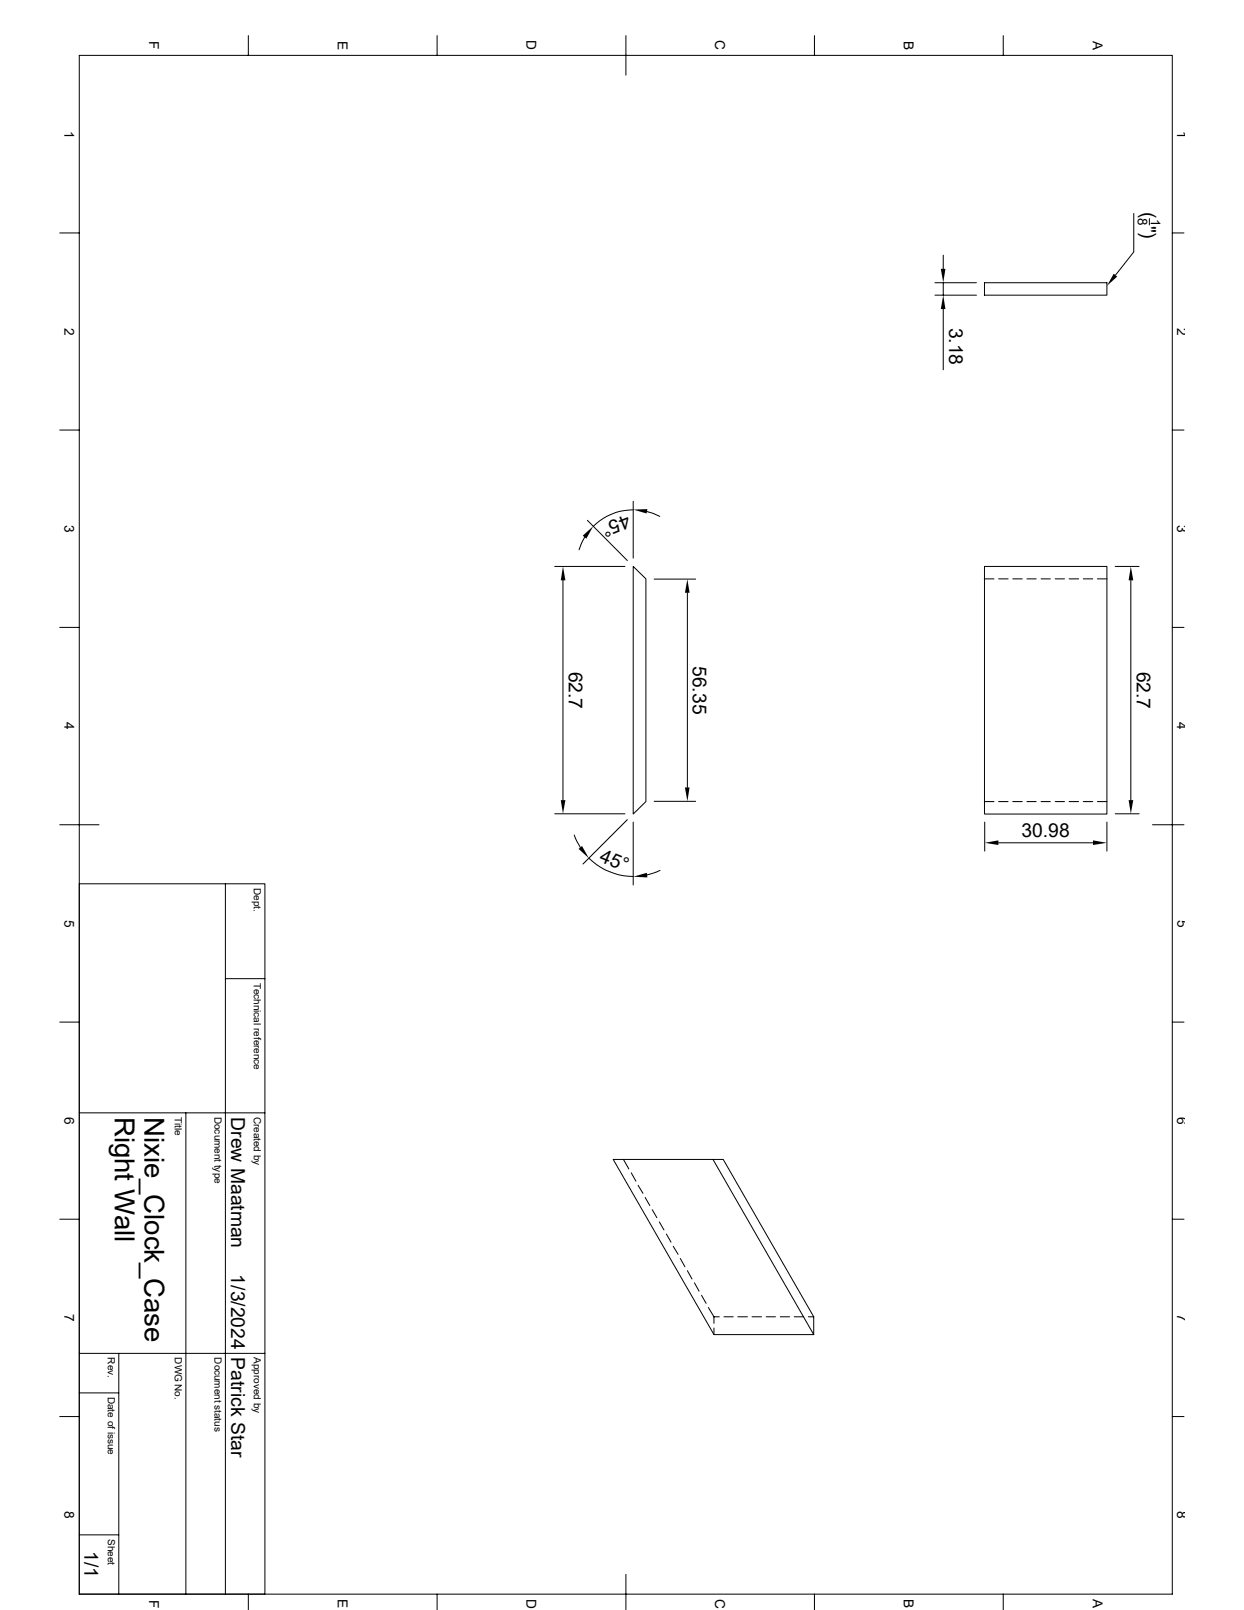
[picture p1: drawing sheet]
<svg xmlns="http://www.w3.org/2000/svg" width="216mm" height="279mm" viewBox="0 0 216 279" stroke-linecap="round" stroke-linejoin="round" font-family="sans-serif">
<g fill="none" stroke="#000" stroke-width=".17">
<path d="M13.8 9.6h189.7v267h-189.7zM43.1 6.2v3.4M75.9 6.2v3.4M108.6 6.2v6.8M141.4 6.2v3.4M174.1 6.2v3.4M196.8 37v6.7l-3.2 4.1M199.5 37.9v1.1M10.4 40.4h3.4M162.3 49.1h7.2M162.3 51.2h7.2M163.7 44.3v2.4"/>
<path d="M163.7 49.1v2.1M163.7 53.6v10.6M170.9 49.1h21.2v2.1h-21.2zM203.5 40.4h2M10.4 74.6h3.4M203.5 74.6h2M96.3 98.3h12.2M101.5 93.2l-1 2.2M101.9 90.3l7 7M109.9 98.3l2.2 2.2v38.6l-2.2 2.2zM109.9 87v9.9M109.9 88.5a9.9 9.9 0 0 0-6.9 2.9"/>
<path d="M112.3 88.8l2.2 .8M170.9 98.3h21.2v43h-21.2zM193.5 98.3h4.2M10.4 108.9h3.4M97.7 100.7v38.2M113.5 100.5h7.2M119.3 102.9v33.8M170.9 100.5h1.6M173.3 100.5h1.7M175.8 100.5h1.6M178.2 100.5h1.6M180.7 100.5h1.6"/>
<path d="M183.1 100.5h1.6M185.5 100.5h1.7M188 100.5h1.7M190.5 100.5h1.6M196.3 100.7v38.2M203.5 108.9h2M113.5 139.1h7.2M170.9 139.1h1.6M173.3 139.1h1.7M175.8 139.1h1.6M178.2 139.1h1.6M180.7 139.1h1.6"/>
<path d="M183.1 139.1h1.6M185.5 139.1h1.7M188 139.1h1.7M190.5 139.1h1.6M10.4 143.1h6.8M13.8 153.4h32.2v123.2M39.1 153.4v123.2M96.3 141.2h12.2M99.7 144.9l1 2.2M102.2 148.9a11.3 11.3 0 0 0 7.7 3.2M108.9 142.2l-7.7 7.7M109.9 142.7v10.9"/>
<path d="M114.6 151l-2.3 .8M170.9 142.7v5M173.3 146.3h16.4M192.1 142.7v5M193.5 141.2h4.2M200 143.1h5.5M10.4 177.4h3.4M39.1 169.8h6.9M203.5 177.4h2M13.8 193.1h32.2M32.3 193.1v83.5M10.4 211.6h3.4"/>
<path d="M106.4 201.2h17.3l17.5 30.4h-17.3zM108.2 201.2l.9 1.7M109.6 203.5l.8 1.5M110.7 205.7l.9 1.4M112 207.8l.8 1.4M113.2 209.9l.8 1.4M114.4 212l.8 1.4M115.7 214.2l.8 1.4M116.8 216.3l.9 1.4M118.1 218.4l.8 1.4M123.7 201.2h1.8l15.7 27.3M203.5 211.6h2"/>
<path d="M13.8 234.9h32.2M20.6 234.9v41.7M119.3 220.5l.8 1.5M120.5 222.6l.8 1.5M121.8 224.8l.8 1.4M122.9 226.9l1 1.6M123.9 228.5h.9M123.9 228.5v1.2M123.9 230.5v1.1M125.6 228.5h1.7M128.1 228.5h1.6M130.5 228.5h1.7"/>
<path d="M133 228.5h1.6M135.4 228.5h1.6M137.8 228.5h1.7M140.3 228.5h.9M141.2 228.5v3.1M10.4 245.8h3.4M13.8 241.7h6.8M203.5 245.8h2M13.8 266.4h6.8M43.1 276.6v2.8M75.9 276.6v2.8M108.6 273.2v6.2"/>
<path d="M141.4 276.6v2.8M174.1 276.6v2.8"/>
</g>
<g fill="#000">
<path d="M163.3 46.7h.8l-.4 2.4zM163.7 51.2l.4 2.4h-.8zM193.3 47.5l.6 .5-1.8 1.6zM101.1 93l1.9-1.7-1.2 2.2zM109.9 88.4l2.5-.1-.2 .8zM97.7 98.3l.4 2.4h-.8zM119.3 100.5l.4 2.4h-.8zM196.3 98.3l.4 2.4h-.8zM97.3 138.9h.8l-.4 2.3zM118.9 136.7h.8l-.4 2.4zM195.9 138.9h.8l-.4 2.3zM100.4 147.3l.6-.5 1.2 2.1z"/>
<path d="M109.9 152.1l2.4-.6 .1 .8zM170.9 146.3l2.4-.5v.8zM189.7 145.8l2.4 .5-2.4 .3z"/>
</g>
<g font-size="4.8">
<text x="19.9" y="193.8" transform="rotate(90 19.9 193.8)">Right Wall</text>
<text x="25.1" y="193.8" transform="rotate(90 25.1 193.8)">Nixie_Clock_Case</text>
</g>
<g font-size="3.3">
<text x="198.2" y="36.8" transform="rotate(90 198.2 36.8)">( &quot;)</text>
<text x="164.7" y="56.9" transform="rotate(90 164.7 56.9)">3.18</text>
<text x="108.8" y="89.2" transform="rotate(157 108.8 89.2)">45°</text>
<text x="98.7" y="116.5" transform="rotate(90 98.7 116.5)">62.7</text>
<text x="120.3" y="115.6" transform="rotate(90 120.3 115.6)">56.35</text>
<text x="197.3" y="116.5" transform="rotate(90 197.3 116.5)">62.7</text>
<text x="103.9" y="149.4" transform="rotate(23 103.9 149.4)">45°</text>
<text x="177.3" y="145.2">30.98</text>
<text x="40.1" y="193.8" transform="rotate(90 40.1 193.8)">Drew Maatman</text>
<text x="40.1" y="221.1" transform="rotate(90 40.1 221.1)">1/3/2024</text>
<text x="40.1" y="235.5" transform="rotate(90 40.1 235.5)">Patrick Star</text>
<text x="14.7" y="269.2" transform="rotate(90 14.7 269.2)">1/1</text>
</g>
<g font-size="2.4">
<text x="25.9" y="7.2" transform="rotate(90 25.9 7.2)">F</text>
<text x="58.6" y="7.1" transform="rotate(90 58.6 7.1)">E</text>
<text x="91.4" y="7" transform="rotate(90 91.4 7)">D</text>
<text x="124.1" y="7" transform="rotate(90 124.1 7)">C</text>
<text x="156.9" y="7.1" transform="rotate(90 156.9 7.1)">B</text>
<text x="189.7" y="7.1" transform="rotate(90 189.7 7.1)">A</text>
<text x="11.2" y="22.6" transform="rotate(90 11.2 22.6)">1</text>
<text x="204.3" y="22.6" transform="rotate(90 204.3 22.6)">1</text>
<text x="11.2" y="56.9" transform="rotate(90 11.2 56.9)">2</text>
<text x="204.3" y="56.9" transform="rotate(90 204.3 56.9)">2</text>
<text x="11.2" y="91.1" transform="rotate(90 11.2 91.1)">3</text>
<text x="204.3" y="91.1" transform="rotate(90 204.3 91.1)">3</text>
<text x="11.2" y="125.3" transform="rotate(90 11.2 125.3)">4</text>
<text x="204.3" y="125.4" transform="rotate(90 204.3 125.4)">4</text>
<text x="11.2" y="159.6" transform="rotate(90 11.2 159.6)">5</text>
<text x="204.3" y="159.6" transform="rotate(90 204.3 159.6)">5</text>
<text x="11.2" y="193.8" transform="rotate(90 11.2 193.8)">6</text>
<text x="204.3" y="193.8" transform="rotate(90 204.3 193.8)">6</text>
<text x="11.2" y="228" transform="rotate(90 11.2 228)">7</text>
<text x="204.3" y="228.1" transform="rotate(90 204.3 228.1)">7</text>
<text x="11.2" y="262.3" transform="rotate(90 11.2 262.3)">8</text>
<text x="204.3" y="262.3" transform="rotate(90 204.3 262.3)">8</text>
<text x="25.9" y="277.6" transform="rotate(90 25.9 277.6)">F</text>
<text x="58.6" y="277.5" transform="rotate(90 58.6 277.5)">E</text>
<text x="91.4" y="277.5" transform="rotate(90 91.4 277.5)">D</text>
<text x="124.1" y="277.5" transform="rotate(90 124.1 277.5)">C</text>
<text x="156.9" y="277.5" transform="rotate(90 156.9 277.5)">B</text>
<text x="189.7" y="277.5" transform="rotate(90 189.7 277.5)">A</text>
</g>
<g font-size="2.3">
<text x="197.4" y="37.8" transform="rotate(90 197.4 37.8)">8</text>
<text x="199.7" y="37.9" transform="rotate(90 199.7 37.9)">1</text>
</g>
<g font-size="1.7">
<text x="44" y="154.1" transform="rotate(90 44 154.1)">Dept.</text>
<text x="44" y="170.5" transform="rotate(90 44 170.5)">Technical reference</text>
<text x="30.4" y="193.8" transform="rotate(90 30.4 193.8)">Title</text>
<text x="37.2" y="193.8" transform="rotate(90 37.2 193.8)">Document type</text>
<text x="44" y="193.8" transform="rotate(90 44 193.8)">Created by</text>
<text x="18.7" y="235.5" transform="rotate(90 18.7 235.5)">Rev.</text>
<text x="30.4" y="235.5" transform="rotate(90 30.4 235.5)">DWG No.</text>
<text x="37.2" y="235.5" transform="rotate(90 37.2 235.5)">Document status</text>
<text x="44" y="235.5" transform="rotate(90 44 235.5)">Approved by</text>
<text x="18.7" y="242.4" transform="rotate(90 18.7 242.4)">Date of issue</text>
<text x="18.7" y="267" transform="rotate(90 18.7 267)">Sheet</text>
</g>
</svg>
